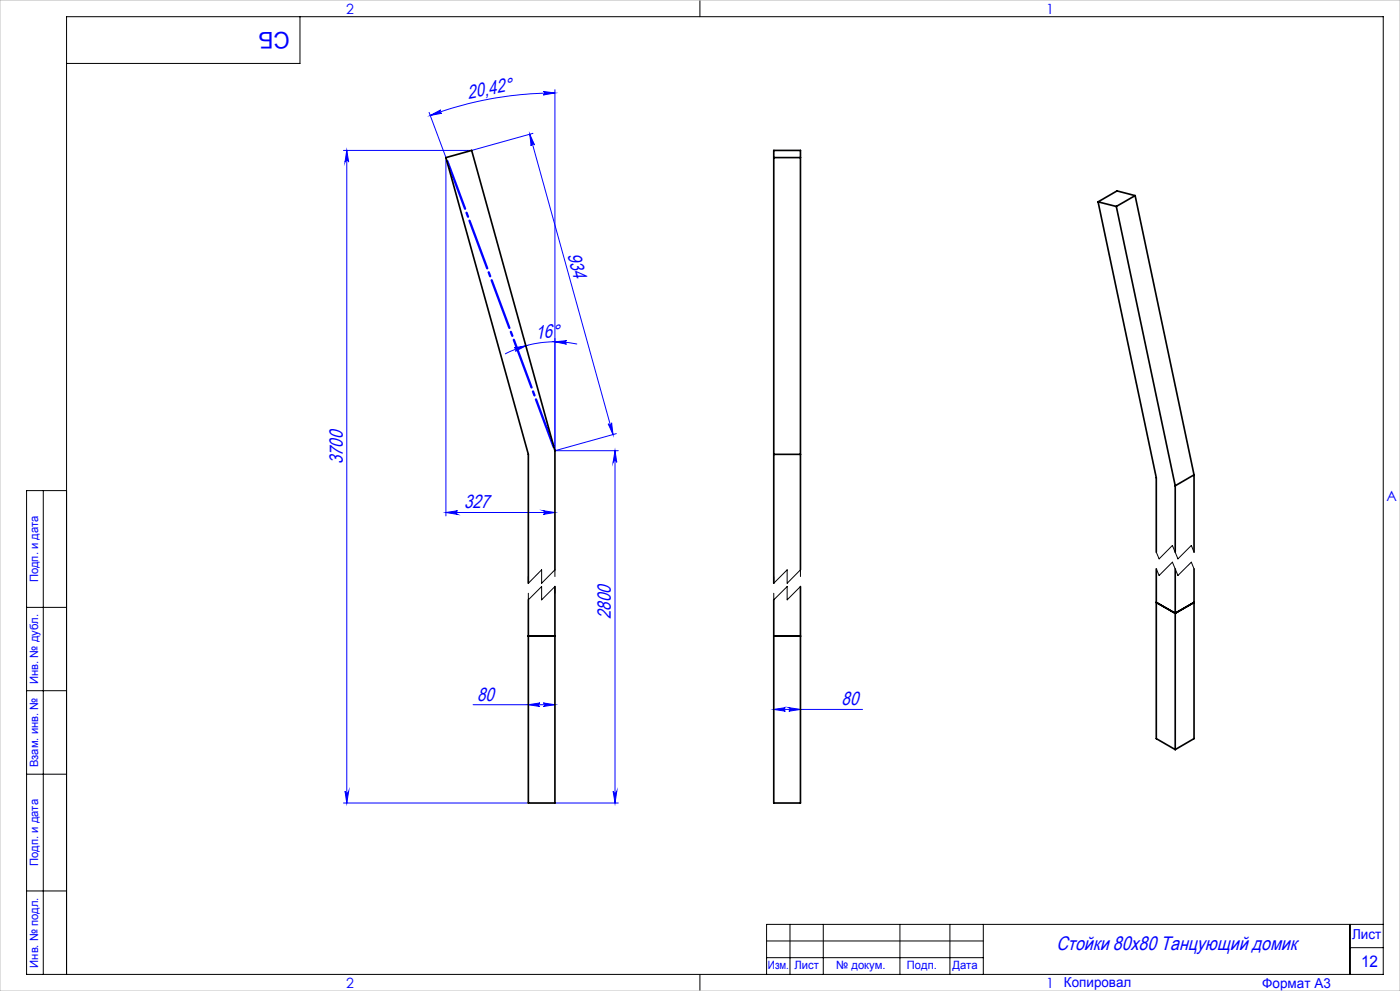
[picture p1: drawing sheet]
<svg xmlns="http://www.w3.org/2000/svg" width="420mm" height="297mm" viewBox="0 0 420 297" stroke-linecap="round" stroke-linejoin="round" font-family="sans-serif">
<g fill="none" stroke="#00f" stroke-width=".3">
<path d="M128.7 33.7l5.1 13.5M129.1 34.6l3.1-1.7a.52 .52 0 0 0-.3 .7 .52 .52 0 0 0 .7 .3zM159.9 40l-18.4 5.1M163 27.4l3.5 .5-3.5 .6a.53 .53 0 0 0 .5-.6 .53 .53 0 0 0-.5-.5zM166.5 26.9v108.2M166.5 27.9a107.1 107.1 0 0 0-37.4 6.7M103 45.1h38.5M104 45.1l.6 3.5a.55 .55 0 0 0-.5-.5 .55 .55 0 0 0-.6 .5zM104 45.1v195.6M133.8 47.2v107.4M158.9 40.2l25 90M158.9 40.2l1.5 3.3a.53 .53 0 0 0-.7-.4 .53 .53 0 0 0-.4 .6z"/>
<path d="M154.3 104.2l3.5-.6-3.2 1.7a.54 .54 0 0 0 .3-.7 .54 .54 0 0 0-.6-.4zM166.5 102.4l3.5-.3a.53 .53 0 0 0-.5 .5 .53 .53 0 0 0 .5 .5zM173.1 103.1a32.5 32.5 0 0 0-21.6 3M166.5 135.1h19M182.5 127a.53 .53 0 0 0 .6 .4 .53 .53 0 0 0 .4-.7l.4 3.5zM184.5 135.1v105.6M184.5 135.1l.5 3.5a.55 .55 0 0 0-.5-.5 .55 .55 0 0 0-.6 .5zM184.9 130l-18.4 5.1M133.8 153.6l3.5-.5a.55 .55 0 0 0-.5 .5 .55 .55 0 0 0 .5 .6zM133.8 153.6h32.7M163 153.1l3.5 .5-3.5 .6a.55 .55 0 0 0 .5-.6 .55 .55 0 0 0-.5-.5zM141.9 211.2h24.6"/>
<path d="M158.5 211.2l3.5-.5a.53 .53 0 0 0-.5 .5 .53 .53 0 0 0 .5 .5zM163 210.7l3.5 .5-3.5 .5a.53 .53 0 0 0 .5-.5 .53 .53 0 0 0-.5-.5zM232.1 212.6h26.7M232.1 212.6l3.5-.5a.53 .53 0 0 0-.5 .5 .53 .53 0 0 0 .5 .5zM236.6 212.1l3.5 .5-3.5 .5a.53 .53 0 0 0 .5-.5 .53 .53 0 0 0-.5-.5zM103.5 237.1a.55 .55 0 0 0 .6 .6 .55 .55 0 0 0 .5-.6l-.6 3.6zM183.9 237.1a.55 .55 0 0 0 .6 .6 .55 .55 0 0 0 .5-.6l-.5 3.6zM103 240.7h55.5M166.5 240.7h19"/>
</g>
<g fill="none" stroke="#000" stroke-width=".3">
<path d="M90 5v14h-70M210 0v5M13 147v145M20 147h-12v145h407v-287h-395v287M158.5 172.8v2l4-4v4l4-4v2M158.5 177.8v2l4-4v4l4-4v2M232.1 172.8v2l4-4v4l4-4v2M232.1 177.8v2l4-4v4l4-4v2M346.9 170.5l.8 2 4-4 1.7 4 4-4 .8 2M346.9 165.5l.8 2 4-4 1.7 4 4-4 .8 2M8 182h12M8 207h12"/>
<path d="M8 232h12M8 267h12M237 277v15M247 277v15M270 277v15M285 277v15M295 277v15M405 277v15M415 277h-185v15M210 292v5M230 282h65M230 287h65"/>
<path d="M405 284h10"/>
</g>
<path d="M0 0h420v297h-420z" fill="none" stroke="#c0c0c0" stroke-width=".3"/>
<path d="M133.8 47.2l32.7 87.9" fill="none" stroke="#00f" stroke-width=".7" stroke-dasharray="15.2 1.3 1.3 1.3" stroke-dashoffset="-1.2"/>
<g fill="#00f">
<path d="M182.5 127a.53 .53 0 0 0 .6 .4 .53 .53 0 0 0 .4-.7l.4 3.5zM158.9 40.2l1.5 3.3a.53 .53 0 0 0-.7-.4 .53 .53 0 0 0-.4 .6z"/>
<path d="M163 153.1l3.5 .5-3.5 .6a.55 .55 0 0 0 .5-.6 .55 .55 0 0 0-.5-.5zM133.8 153.6l3.5-.5a.55 .55 0 0 0-.5 .5 .55 .55 0 0 0 .5 .6z"/>
<path d="M158.5 211.2l3.5-.5a.53 .53 0 0 0-.5 .5 .53 .53 0 0 0 .5 .5zM163 210.7l3.5 .5-3.5 .5a.53 .53 0 0 0 .5-.5 .53 .53 0 0 0-.5-.5z"/>
<path d="M166.5 102.4l3.5-.3a.53 .53 0 0 0-.5 .5 .53 .53 0 0 0 .5 .5zM154.3 104.2l3.5-.6-3.2 1.7a.54 .54 0 0 0 .3-.7 .54 .54 0 0 0-.6-.4z"/>
<path d="M163 27.4l3.5 .5-3.5 .6a.53 .53 0 0 0 .5-.6 .53 .53 0 0 0-.5-.5zM129.1 34.6l3.1-1.7a.52 .52 0 0 0-.3 .7 .52 .52 0 0 0 .7 .3z"/>
<path d="M183.9 237.1a.55 .55 0 0 0 .6 .6 .55 .55 0 0 0 .5-.6l-.5 3.6zM184.5 135.1l.5 3.5a.55 .55 0 0 0-.5-.5 .55 .55 0 0 0-.6 .5z"/>
<path d="M104 45.1l.6 3.5a.55 .55 0 0 0-.5-.5 .55 .55 0 0 0-.6 .5zM103.5 237.1a.55 .55 0 0 0 .6 .6 .55 .55 0 0 0 .5-.6l-.6 3.6z"/>
<path d="M232.1 212.6l3.5-.5a.53 .53 0 0 0-.5 .5 .53 .53 0 0 0 .5 .5zM236.6 212.1l3.5 .5-3.5 .5a.53 .53 0 0 0 .5-.5 .53 .53 0 0 0-.5-.5z"/>
</g>
<g fill="none" stroke="#000" stroke-width=".5">
<path d="M232.1 47.2h8M340.5 58.6l-5.6 3.3M340.5 58.6l17.7 83.7M340.5 58.6l-5.4-1.4-5.7 3.3M329.4 60.5l17.5 82.7v22.3M329.4 60.5l5.5 1.4M334.9 61.9l17.7 83.7M232.1 136.2h8M352.6 145.6v19.9M358.2 142.3l-5.6 3.3M358.2 142.3v23.2M166.5 170.8v-35.7l-25-90-7.7 2.1 24.7 89v38.6"/>
<path d="M166.5 175.8v64.9h-8v-60.9M240.1 175.8v64.9h-8v-60.9M240.1 170.8v-125.7h-8v129.7M346.9 170.5v50.9l5.7 3.2M352.6 170.5v54.1M358.2 170.5v50.9l-5.6 3.2M158.5 190.6h8M232.1 190.6h8M346.9 180.5l5.7 3.3 5.6-3.3"/>
</g>
<text font-size="6.9" fill="#00f" x="86.9" y="9.4" transform="rotate(-180 86.9 9.4)">СБ</text>
<text font-size="5.8" fill="#00f" x="316.9" y="284.9">Стойки 80х80 Танцующий домик</text>
<g font-size="5.7" fill="#00f">
<text x="140.6" y="29.6" transform="rotate(-10 140.6 29.6)">20,42°</text>
<text x="170.2" y="76.3" transform="rotate(74 170.2 76.3)">934</text>
<text x="160.7" y="101.5" transform="rotate(-4 160.7 101.5)">16°</text>
<text x="102.8" y="139.1" transform="rotate(-90 102.8 139.1)">3700</text>
<text x="139.2" y="152.4">327</text>
<text x="183.3" y="185.5" transform="rotate(-90 183.3 185.5)">2800</text>
<text x="143.2" y="210">80</text>
<text x="252.5" y="211.4">80</text>
</g>
<text font-size="4.8" fill="#00f" x="408.3" y="289.7">12</text>
<g font-size="4.2" fill="#00f">
<text x="103.8" y="4.2">2</text>
<text x="313.8" y="4.2">1</text>
<text x="415.9" y="150.2">A</text>
<text x="103.8" y="296.2">2</text>
<text x="313.8" y="296.2">1</text>
</g>
<g font-size="4.1" fill="#00f">
<text x="405.6" y="281.5">Лист</text>
<text x="319.2" y="295.9">Копировал</text>
<text x="378.7" y="296">Формат А3</text>
</g>
<g font-size="3.4" fill="#00f">
<text x="11.4" y="174.5" transform="rotate(-90 11.4 174.5)">Подп. и дата</text>
<text x="11.4" y="205" transform="rotate(-90 11.4 205)">Инв. № дубл.</text>
<text x="11.4" y="229.9" transform="rotate(-90 11.4 229.9)">Взам. инв. №</text>
<text x="11.4" y="259.5" transform="rotate(-90 11.4 259.5)">Подп. и дата</text>
<text x="11.4" y="290" transform="rotate(-90 11.4 290)">Инв. № подл.</text>
<text x="230.4" y="290.4">Изм.</text>
<text x="238.3" y="290.4">Лист</text>
<text x="250.9" y="290.4">№ докум.</text>
<text x="272.1" y="290.4">Подп.</text>
<text x="285.7" y="290.5">Дата</text>
</g>
</svg>
